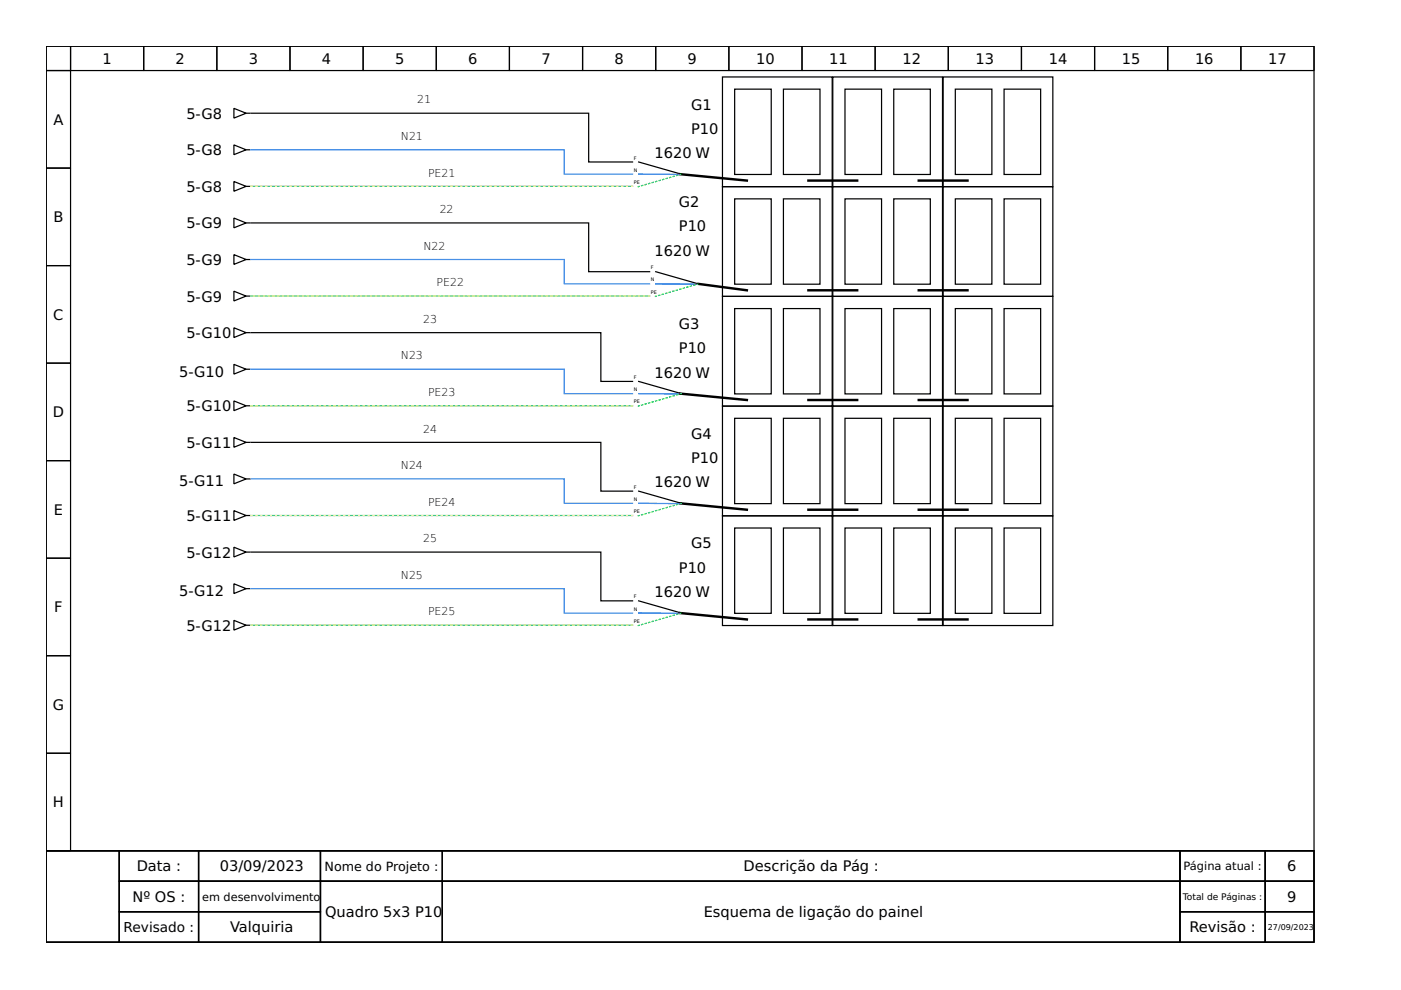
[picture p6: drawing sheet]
<svg xmlns="http://www.w3.org/2000/svg" width="297mm" height="210mm" viewBox="0 0 297 210" stroke-linecap="round" stroke-linejoin="round" font-family="sans-serif">
<g fill="none" stroke="#000" stroke-width=".26">
<path d="M9.8 9.8h268.8v170.6h-268.8zM9.8 9.8h5.2v5.2h-5.2zM9.8 15h5.2v20.6h-5.2zM15 9.8h15.5v5.2h-15.5zM30.5 9.8h15.5v5.2h-15.5zM46 9.8h15.5v5.2h-15.5zM61.5 9.8h15.5v5.2h-15.5zM77 9.8h15.5v5.2h-15.5zM92.5 9.8h15.5v5.2h-15.5zM108 9.8h15.5v5.2h-15.5zM123.5 9.8h15.5v5.2h-15.5zM139 9.8h15.5v5.2h-15.5z"/>
<path d="M153.2 16.3h23.2v23.3h-23.2zM154.5 9.8h15.5v5.2h-15.5zM155.8 18.9h7.7v18.1h-7.7zM166.1 18.9h7.8v18.1h-7.8zM170 9.8h15.6v5.2h-15.6zM176.6 16.3h23.2v23.3h-23.2zM179.2 18.9h7.7v18.1h-7.7zM185.6 9.8h15.5v5.2h-15.5zM189.5 18.9h7.7v18.1h-7.7zM200 16.3h23.2v23.3h-23.2zM201.1 9.8h15.5v5.2h-15.5zM202.5 18.9h7.8v18.1h-7.8z"/>
<path d="M212.9 18.9h7.7v18.1h-7.7zM216.6 9.8h15.5v5.2h-15.5zM232.1 9.8h15.5v5.2h-15.5zM247.6 9.8h15.5v5.2h-15.5zM263.1 9.8h15.5v5.2h-15.5zM9.8 35.6h5.2v20.7h-5.2zM49.6 30.7l2.6 1.1-2.6 1zM49.6 38.5l2.6 1-2.6 1zM49.6 23l2.6 1-2.6 1zM52.2 31.8h.8M52.2 39.5h.8M52.2 24h.8"/>
<path d="M53.2 24h71.6v10.3h9.3M135.4 34.3l9.1 2.6M153.2 39.6h23.2v23.2h-23.2zM176.6 39.6h23.2v23.2h-23.2zM200 39.6h23.2v23.2h-23.2zM9.8 56.3h5.2v20.7h-5.2zM49.6 46.2l2.6 1.1-2.6 1zM49.6 54l2.6 1-2.6 1.1zM52.2 47.3h.8M52.2 55h.8M53.2 47.3h71.6v10.3h12.9M139 57.6l9.1 2.6"/>
<path d="M155.8 42.2h7.7v18.1h-7.7zM166.1 42.2h7.8v18.1h-7.8zM179.2 42.2h7.7v18.1h-7.7zM189.5 42.2h7.7v18.1h-7.7zM202.5 42.2h7.8v18.1h-7.8zM212.9 42.2h7.7v18.1h-7.7zM9.8 77h5.2v20.7h-5.2zM49.6 77.3l2.6 1-2.6 1zM49.6 61.7l2.6 1.1-2.6 1zM49.6 69.5l2.6 1-2.6 1.1zM52.2 78.3h.8M52.2 62.8h.8"/>
<path d="M52.2 70.5h.8M53.2 70.5h74.2v10.4h6.7M153.2 62.8h23.2v23.3h-23.2zM155.8 65.4h7.7v18.1h-7.7zM166.1 65.4h7.8v18.1h-7.8zM176.6 62.8h23.2v23.3h-23.2zM179.2 65.4h7.7v18.1h-7.7zM189.5 65.4h7.7v18.1h-7.7zM200 62.8h23.2v23.3h-23.2zM202.5 65.4h7.8v18.1h-7.8zM212.9 65.4h7.7v18.1h-7.7zM9.8 97.7h5.2v20.6h-5.2z"/>
<path d="M49.6 92.8l2.6 1-2.6 1zM49.6 85l2.6 1-2.6 1.1zM52.2 93.8h.8M52.2 86h.8M53.2 93.8h74.2v10.3h6.7M135.4 80.9l9.1 2.6M153.2 86.1h23.2v23.3h-23.2zM155.8 88.7h7.7v18.1h-7.7zM166.1 88.7h7.8v18.1h-7.8zM176.6 86.1h23.2v23.3h-23.2zM179.2 88.7h7.7v18.1h-7.7zM189.5 88.7h7.7v18.1h-7.7z"/>
<path d="M200 86.1h23.2v23.3h-23.2zM202.5 88.7h7.8v18.1h-7.8zM212.9 88.7h7.7v18.1h-7.7zM9.8 118.3h5.2v20.7h-5.2zM49.6 116l2.6 1.1-2.6 1zM49.6 100.5l2.6 1-2.6 1.1zM49.6 108.3l2.6 1-2.6 1zM52.2 117.1h.8M52.2 101.5h.8M52.2 109.3h.8M53.2 117.1h74.2v10.3h6.7M135.4 104.1l9.1 2.6"/>
<path d="M153.2 109.4h23.2v23.2h-23.2zM155.8 112h7.7v18h-7.7zM166.1 112h7.8v18h-7.8zM176.6 109.4h23.2v23.2h-23.2zM179.2 112h7.7v18h-7.7zM189.5 112h7.7v18h-7.7zM200 109.4h23.2v23.2h-23.2zM202.5 112h7.8v18h-7.8zM212.9 112h7.7v18h-7.7zM9.8 139h5.2v20.7h-5.2zM49.6 131.5l2.6 1.1-2.6 1zM49.6 123.8l2.6 1-2.6 1z"/>
<path d="M52.2 132.6h.8M52.2 124.8h.8M135.4 127.4l9.1 2.6M9.8 159.7h5.2v20.7h-5.2zM9.8 180.4h268.8v19.4h-268.8zM9.8 180.4h15.5v19.4h-15.5zM25.3 180.4h16.8v6.4h-16.8zM25.3 186.8h16.8v6.5h-16.8zM25.3 193.3h16.8v6.5h-16.8zM42.1 180.4h25.8v6.4h-25.8zM42.1 186.8h25.8v6.5h-25.8zM42.1 193.3h25.8v6.5h-25.8z"/>
<path d="M67.9 180.4h25.9v6.4h-25.9zM67.9 186.8h25.9v13h-25.9zM93.8 180.4h156.4v6.4h-156.4zM93.8 186.8h156.4v13h-156.4zM250.2 180.4h18.1v6.4h-18.1zM250.2 186.8h18.1v6.5h-18.1zM250.2 193.3h18.1v6.5h-18.1zM268.3 180.4h10.3v6.4h-10.3zM268.3 186.8h10.3v6.5h-10.3zM268.3 193.3h10.3v6.5h-10.3z"/>
</g>
<g fill="none" stroke="#000" stroke-width=".52">
<path d="M144.2 36.9l14.1 1.4M171.4 38.3h10.3M194.8 38.3h10.3M148.1 60.2l10.2 1.3M171.4 61.5h10.3M194.8 61.5h10.3M144.2 83.5l14.1 1.3M171.4 84.8h10.3M194.8 84.8h10.3M144.2 106.7l14.1 1.4M171.4 108.1h10.3M194.8 108.1h10.3"/>
<path d="M144.2 130l14.1 1.3M171.4 131.3h10.3M194.8 131.3h10.3"/>
</g>
<path d="M135.4 36.9l8.7 .1M139 60.2l8.7 .1M135.4 83.5h8.7M135.4 106.7l8.7 .1M135.4 130h8.7" fill="none" stroke="#00f" stroke-width=".26"/>
<path d="M144.5 36.9l-9.2 2.7M148.1 60.2l-9.1 2.6M144.5 83.5l-9.2 2.6M144.5 106.7l-9.2 2.7M144.5 130l-9.2 2.6" fill="none" stroke="#0f0" stroke-width=".26" stroke-dasharray=".3 .5"/>
<path d="M53.2 39.5h80.9M53.2 62.8h84.5M53.2 86h80.9M53.2 109.3h80.9M53.2 132.6h80.9" fill="none" stroke="#2ec27e" stroke-width=".26"/>
<path d="M134.1 39.5h-80.9M137.7 62.8h-84.5M134.1 86h-80.9M134.1 109.3h-80.9M53.2 132.6h80.9" fill="none" stroke="#f9f06b" stroke-width=".26" stroke-dasharray=".3 .8"/>
<path d="M53.2 31.8h66.4v5.1h14.5M53.2 55h66.4v5.2h18.1M53.2 78.3h66.4v5.2h14.5M53.2 101.5h66.4v5.2h14.5M53.2 124.8h66.4v5.2h14.5" fill="none" stroke="#3584e4" stroke-width=".26"/>
<g font-size="3.1">
<text x="21.7" y="13.5">1</text>
<text x="37.2" y="13.5">2</text>
<text x="52.7" y="13.5">3</text>
<text x="68.3" y="13.5">4</text>
<text x="83.8" y="13.5">5</text>
<text x="99.3" y="13.5">6</text>
<text x="114.8" y="13.5">7</text>
<text x="130.3" y="13.5">8</text>
<text x="145.8" y="13.5">9</text>
<text x="160.3" y="13.5">10</text>
<text x="175.8" y="13.5">11</text>
<text x="191.3" y="13.5">12</text>
<text x="206.8" y="13.5">13</text>
<text x="222.4" y="13.5">14</text>
<text x="237.9" y="13.5">15</text>
<text x="253.4" y="13.5">16</text>
<text x="268.9" y="13.5">17</text>
<text x="146.5" y="23.2">G1</text>
<text x="11.3" y="26.5">A</text>
<text x="39.5" y="25.2">5-G8</text>
<text x="146.5" y="28.4">P10</text>
<text x="39.5" y="32.9">5-G8</text>
<text x="138.8" y="33.6">1620 W</text>
<text x="39.5" y="40.7">5-G8</text>
<text x="11.3" y="47.1">B</text>
<text x="143.9" y="43.9">G2</text>
<text x="39.5" y="48.4">5-G9</text>
<text x="143.9" y="49.1">P10</text>
<text x="39.5" y="56.2">5-G9</text>
<text x="138.8" y="54.2">1620 W</text>
<text x="39.5" y="63.9">5-G9</text>
<text x="11.3" y="67.8">C</text>
<text x="39.5" y="71.7">5-G10</text>
<text x="143.9" y="69.8">G3</text>
<text x="143.9" y="74.9">P10</text>
<text x="38" y="79.8">5-G10</text>
<text x="138.8" y="80.1">1620 W</text>
<text x="11.2" y="88.5">D</text>
<text x="39.5" y="87.2">5-G10</text>
<text x="39.5" y="95">5-G11</text>
<text x="146.5" y="93">G4</text>
<text x="146.5" y="98.2">P10</text>
<text x="38" y="103.1">5-G11</text>
<text x="138.8" y="103.4">1620 W</text>
<text x="11.4" y="109.2">E</text>
<text x="39.5" y="110.5">5-G11</text>
<text x="39.5" y="118.2">5-G12</text>
<text x="146.5" y="116.3">G5</text>
<text x="143.9" y="121.4">P10</text>
<text x="11.5" y="129.8">F</text>
<text x="38" y="126.4">5-G12</text>
<text x="138.8" y="126.6">1620 W</text>
<text x="39.5" y="133.7">5-G12</text>
<text x="11.2" y="150.5">G</text>
<text x="11.2" y="171.2">H</text>
<text x="29" y="184.8">Data :</text>
<text x="46.6" y="184.8">03/09/2023</text>
<text x="157.6" y="184.8">Descrição da Pág :</text>
<text x="272.9" y="184.8">6</text>
<text x="28.1" y="191.2">Nº OS :</text>
<text x="272.9" y="191.2">9</text>
<text x="48.8" y="197.7">Valquiria</text>
<text x="68.9" y="194.5">Quadro 5x3 P10</text>
<text x="149.2" y="194.5">Esquema de ligação do painel</text>
<text x="252.2" y="197.7">Revisão :</text>
</g>
<text font-size="2.9" x="26.2" y="197.6">Revisado :</text>
<text font-size="2.7" x="68.8" y="184.6">Nome do Projeto :</text>
<g font-size="2.4">
<text x="250.9" y="184.5">Página atual :</text>
<text x="42.9" y="191">em desenvolvimento</text>
</g>
<g font-size="2.3">
<text x="88.4" y="21.9">21</text>
<text x="85" y="29.7">N21</text>
<text x="90.8" y="37.4">PE21</text>
<text x="93.2" y="45.2">22</text>
<text x="89.8" y="53">N22</text>
<text x="92.6" y="60.7">PE22</text>
<text x="89.7" y="68.5">23</text>
<text x="85" y="76.2">N23</text>
<text x="90.8" y="84">PE23</text>
<text x="89.7" y="91.7">24</text>
<text x="85" y="99.5">N24</text>
<text x="90.8" y="107.2">PE24</text>
<text x="89.7" y="115">25</text>
<text x="85" y="122.7">N25</text>
<text x="90.8" y="130.5">PE25</text>
</g>
<text font-size="1.9" x="250.8" y="190.8">Total de Páginas :</text>
<text font-size="1.7" x="268.8" y="197.2">27/09/2023</text>
<g font-size="1">
<text x="134.4" y="33.8">F</text>
<text x="134.4" y="36.4">N</text>
<text x="134.4" y="39">PE</text>
<text x="138" y="59.7">N</text>
<text x="138" y="57.1">F</text>
<text x="138" y="62.3">PE</text>
<text x="134.4" y="82.9">N</text>
<text x="134.4" y="80.4">F</text>
<text x="134.4" y="85.5">PE</text>
<text x="134.4" y="106.2">N</text>
<text x="134.4" y="103.6">F</text>
<text x="134.4" y="108.8">PE</text>
<text x="134.4" y="129.5">N</text>
<text x="134.4" y="126.9">F</text>
<text x="134.4" y="132">PE</text>
</g>
</svg>
